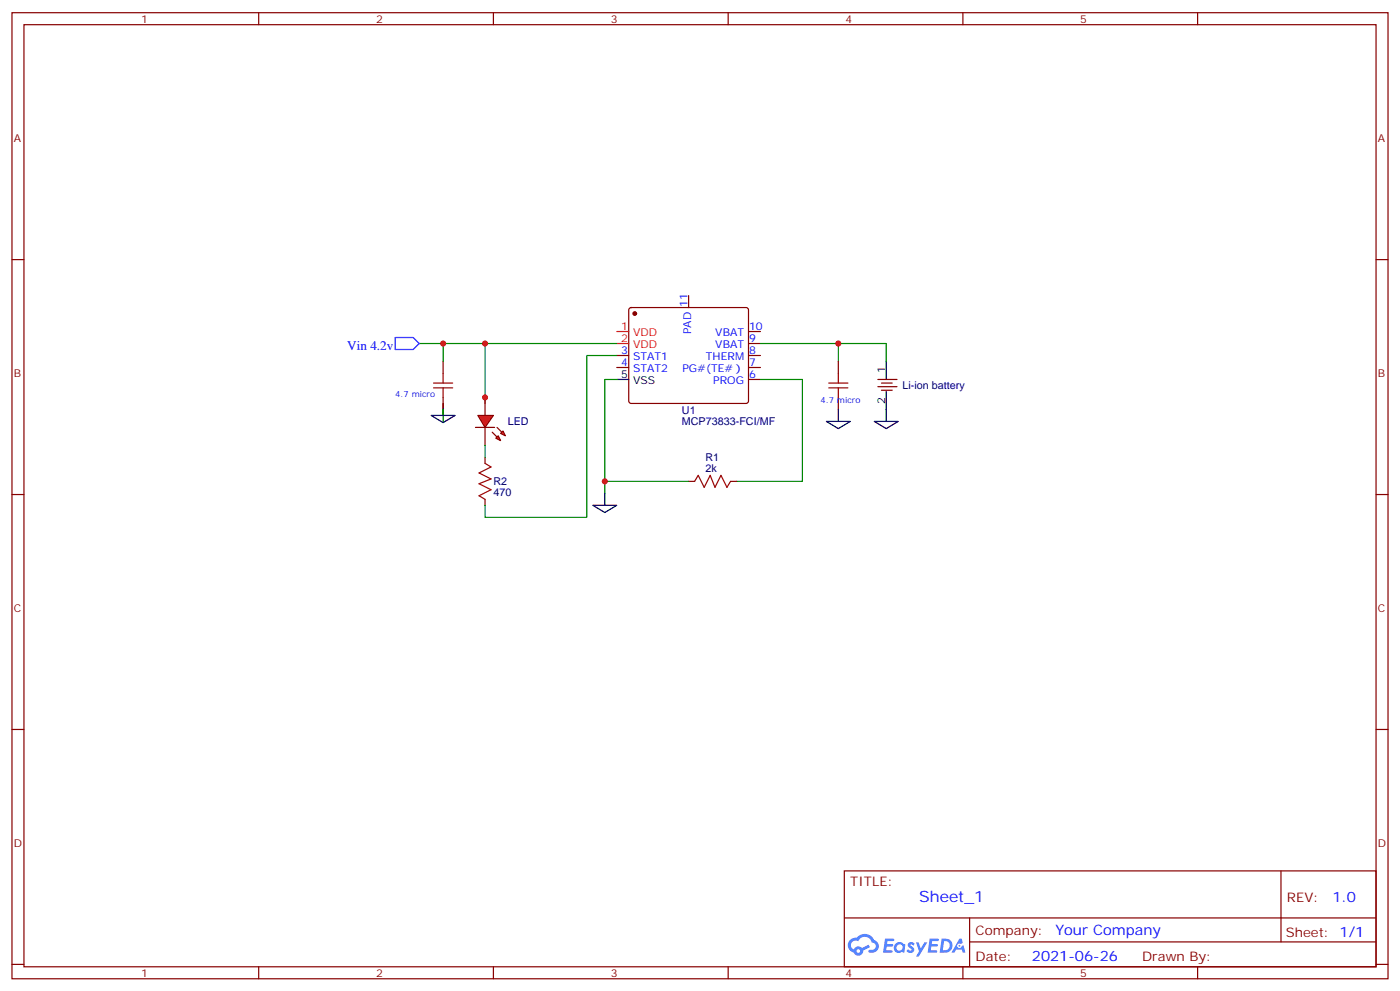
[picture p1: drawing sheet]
<svg xmlns="http://www.w3.org/2000/svg" width="412mm" height="292mm" viewBox="0 0 412 292" stroke-linecap="round" stroke-linejoin="round" font-family="sans-serif">
<g fill="none" stroke="#870000" stroke-width=".35">
<path d="M3.5 3.7h405.4v284.4h-405.4zM7.1 7.3h398.2v277.3h-398.2zM76.2 3.7v3.6M145.3 3.7v3.6M214.5 3.7v3.6M283.6 3.7v3.6M352.8 3.7v3.6M3.5 76.4h3.6M405.3 76.4h3.6M3.5 145.6h3.6M405.3 145.6h3.6M3.5 214.7h3.6"/>
<path d="M405.3 214.7h3.6M248.7 256.3h156.6v28.3h-156.6zM377.3 256.4v20.8M248.7 270.2h156.5M285.6 277.2h119.6M285.6 270.2v14.1M3.5 283.8h3.6M76.2 284.6v3.5M145.3 284.6v3.5M214.5 284.6v3.5M283.6 284.6v3.5M352.8 284.6v3.5"/>
<path d="M405.3 283.8h3.6"/>
</g>
<g fill="#5487ff">
<path d="M267.7 277.5a1.22 1.22 0 0 1 1.7 .3l-.4 .5a.47 .47 0 0 0-.3-.4 .47 .47 0 0 0-.5 .2l.1 .3a1.14 1.14 0 0 1 .8 1.7 1.14 1.14 0 0 1-1.9 0l-.2-.2 .5-.5 .7 .4a.29 .29 0 0 0 .3-.3 .29 .29 0 0 0-.2-.3 1.04 1.04 0 0 1-.6-1.7z"/>
<path d="M260.7 276.3h2.4l.3 .1-.2 .5-1.8 .1-.1 .9h1.5l.3 .3-.3 .4h-1.6l-.2 1.1h1.7l.2 .3-.2 .4h-2.6z"/>
<path d="M273.8 276.3h2.4l.3 .1-.1 .5-1.8 .1-.2 .9h1.6l.3 .3-.4 .4h-1.6l-.1 1.1h1.7l.2 .3-.2 .4h-2.6z"/>
<path d="M282.6 276.3h.7l.3 1.2-.6 .3a.69 .69 0 0 0-1 .3 .69 .69 0 0 0 .4 1 .69 .69 0 0 0 .9-.6l.5-.3 .6 2.2h-.8l-.2-.9h-1.8l-.5 .9h-.8z"/>
<path d="M269.8 277.3h.8l.6 1.9 1.1-1.9h.9l-2.6 4.2h-.8l.9-1.5z"/>
<path d="M277.4 276.3l-.6 4.1h1.3a2.11 2.11 0 0 0 2.5-2.1 2.11 2.11 0 0 0-2.5-2zM278.1 277a1.39 1.39 0 0 1 1.7 1.4 1.39 1.39 0 0 1-1.8 1.3h-.3z"/>
<path d="M263.7 277.9a1.54 1.54 0 0 0-.1 2.1 1.54 1.54 0 0 0 2.2 .2l.6 .2 .3-2.3-.2-.2-.4-.1a1.49 1.49 0 0 0-2.4 .1zM264 278.9a.94 .94 0 0 1 1.8 0 .94 .94 0 0 1-1.8 0z"/>
<path d="M250.4 276.6a2.18 2.18 0 0 0 1.1 3.8 1.44 1.44 0 0 0 1.6 .9 1.44 1.44 0 0 0 1.2-1.5l2-1-.5-.7-1.9 .9a1.47 1.47 0 0 0-2.4 .5 1.39 1.39 0 0 1-.7-2 1.39 1.39 0 0 1 2-.5 2.12 2.12 0 0 1 2.2-1.3 2.12 2.12 0 0 1 1.9 1.7 1.14 1.14 0 0 1 1.1 1.4 1.14 1.14 0 0 1-1.7 .8 .43 .43 0 0 0-.5 .3 .43 .43 0 0 0 .4 .5 1.98 1.98 0 0 0 2.5-1.2 1.98 1.98 0 0 0-1.2-2.5 3.1 3.1 0 0 0-5.3-.7l-.9 .1zM252.3 279.9a.55 .55 0 0 1 1.1 0 .55 .55 0 0 1-1.1 0z"/>
<circle cx="282.6" cy="278.4" r=".26"/>
</g>
<g fill="none" stroke="#870000" stroke-width=".35">
<path d="M185.4 90.7l.5-.2h33.9l.5 .2 .2 .5v26.8l-.2 .5-.5 .2h-33.9l-.5-.2-.2-.5v-26.8zM202.8 87v3.5M220.5 97.6h3.5M181.7 104.6h3.5M181.7 108.2h3.5M220.5 104.6h3.5M220.5 108.2h3.5M220.5 111.7h3.5M220.5 101.1h3.5M246.9 106.4v3.5M246.9 117v3.5M258.6 111.7h5.6"/>
<path d="M258.6 113.8h5.6M259.6 112.7h3.2M259.6 114.9h3.2M202.8 141.7h1.8M215.2 141.7h1.8"/>
</g>
<circle cx="187" cy="92.3" r=".53" fill="#870000" stroke="#870000" stroke-width=".35"/>
<path d="M181.7 97.6h3.5M181.7 101.1h3.5" fill="none" stroke="#f00" stroke-width=".35"/>
<path d="M181.7 111.7h3.5M261.1 106.4v5.3M261.1 115.2v8.8M243.4 124h7.1l-3.6 2.2zM246.9 120.5v3.5M257.5 124h7.1l-3.5 2.2zM174.6 148.7h7.1l-3.5 2.1zM178.2 145.2v3.5" fill="none" stroke="#000" stroke-width=".35"/>
<path d="M181.7 111.7h-3.5v33.5M181.7 101.1h-38.8v17.6M224 111.7h12.4v30h-19.4M224 101.1h22.9v5.3M246.9 101.1h14.2v5.3M178.2 141.7h24.6" fill="none" stroke="#008700" stroke-width=".35"/>
<path d="M244.1 114.2h5.7M244.1 112.7h5.7M246.9 109.9v2.8M246.9 114.2v2.8M204.6 141.7l1.1-1.8 1.7 3.5 1.8-3.5 1.4 3.5 1.8-3.5 1.7 3.5 1.1-1.7" fill="none" stroke="#a10000" stroke-width=".35"/>
<g fill="#f00" stroke="#870000" stroke-width=".35">
<path d="M140.8 122.3h4.5l-2.4 3.5z"/>
<path d="M140.1 125.8h5.6z"/>
</g>
<g fill="#870000" stroke="#870000" stroke-width=".35">
<path d="M146.4 125.8l1.4 1.4z"/>
<path d="M145 127.2l1.4 1.4z"/>
</g>
<g fill="#f00" stroke="#870000" stroke-width=".35">
<path d="M147.5 127.6l.7-.7 .7 1.4z"/>
<path d="M146 129l.8-.7 .7 1.4z"/>
</g>
<path d="M130.5 106.4v3.5M130.5 117v3.5M142.9 117v5.3M142.9 125.8v5.3M142.9 134.6v1.8M142.9 147v1.7" fill="none" stroke="#870000" stroke-width=".35"/>
<path d="M127.7 112.7h5.6M127.7 114.2h5.6M130.5 109.9v2.8M130.5 114.2v2.8M142.9 136.4l1.7 1-3.5 1.8 3.5 1.8-3.5 1.4 3.5 1.7-3.5 1.8 1.8 1.1" fill="none" stroke="#a10000" stroke-width=".35"/>
<path d="M123.5 101.1h19.4M130.5 101.1v5.3M181.7 104.6h-8.8v47.7h-30v-3.6M130.5 120.5v3.5M142.9 131.1v3.5" fill="none" stroke="#008700" stroke-width=".35"/>
<path d="M130.5 118.7v3.6M127 122.3h7.1l-3.6 2.1z" fill="none" stroke="#000" stroke-width=".35"/>
<path d="M116.4 99.3h5.3l1.8 1.8-1.8 1.8h-5.3z" fill="none" stroke="#00f" stroke-width=".35"/>
<g fill="#c00">
<circle cx="178.2" cy="141.7" r=".88"/>
<circle cx="246.9" cy="101.1" r=".88"/>
<circle cx="142.9" cy="117" r=".88"/>
<circle cx="142.9" cy="101.1" r=".88"/>
<circle cx="130.5" cy="101.1" r=".88"/>
</g>
<text font-size="4.6" fill="#00f" x="270.8" y="265.4">Sheet_1</text>
<g font-size="4.2" fill="#00f">
<text x="392.5" y="265.6">1.0</text>
<text x="310.9" y="275.2">Your Company</text>
<text x="304" y="283">2021-06-26</text>
</g>
<text font-size="3.9" fill="#00f" x="102.3" y="102.9">Vin 4.2v</text>
<g font-size="3.9" fill="#800">
<text x="250.5" y="260.9">TITLE:</text>
<text x="379.1" y="265.6">REV:</text>
<text x="287.4" y="275.1">Company:</text>
<text x="378.7" y="275.7">Sheet: 1/1</text>
<text x="287.4" y="282.8">Date:</text>
<text x="336.4" y="282.9">Drawn By:</text>
</g>
<g font-size="3.2" fill="#800">
<text x="41.6" y="6.7">1</text>
<text x="110.8" y="6.7">2</text>
<text x="179.9" y="6.7">3</text>
<text x="249.1" y="6.7">4</text>
<text x="318.2" y="6.7">5</text>
<text x="4.1" y="41.8">A</text>
<text x="405.9" y="41.8">A</text>
<text x="4.1" y="111">B</text>
<text x="405.9" y="111">B</text>
<text x="4.1" y="180.1">C</text>
<text x="405.9" y="180.1">C</text>
<text x="4.1" y="249.3">D</text>
<text x="405.9" y="249.3">D</text>
<text x="41.6" y="287.5">1</text>
<text x="110.8" y="287.5">2</text>
<text x="179.9" y="287.5">3</text>
<text x="249.1" y="287.5">4</text>
<text x="318.2" y="287.5">5</text>
</g>
<g font-size="3.2" fill="#00f">
<text x="202.5" y="90.3" transform="rotate(-90 202.5 90.3)">11</text>
<text x="203.6" y="98.4" transform="rotate(-90 203.6 98.4)">PAD</text>
<text x="210.7" y="99">VBAT</text>
<text x="220.7" y="100.8">9</text>
<text x="220.7" y="97.2">10</text>
<text x="183" y="104.3">3</text>
<text x="183" y="107.8">4</text>
<text x="186.5" y="106">STAT1</text>
<text x="208" y="106">THERM</text>
<text x="210.7" y="102.5">VBAT</text>
<text x="220.7" y="107.8">7</text>
<text x="220.7" y="104.3">8</text>
<text x="186.5" y="109.6">STAT2</text>
<text x="201" y="109.6">PG#(TE#）</text>
<text x="210.1" y="113.1">PROG</text>
<text x="220.7" y="111.3">6</text>
</g>
<g font-size="3.2" fill="#f00">
<text x="183" y="97.2">1</text>
<text x="183" y="100.8">2</text>
<text x="186.5" y="99">VDD</text>
<text x="186.5" y="102.5">VDD</text>
</g>
<g font-size="3.2">
<text x="183" y="111.3">5</text>
<text x="186.5" y="113.1">VSS</text>
<text x="260.7" y="109.9" transform="rotate(-90 260.7 109.9)">1</text>
<text x="260.7" y="119" transform="rotate(-90 260.7 119)">2</text>
</g>
<g font-size="3.2" fill="#000080">
<text x="265.8" y="114.6">Li-ion battery</text>
<text x="149.6" y="125.2">LED</text>
<text x="200.9" y="125">MCP73833-FCI/MF</text>
<text x="200.9" y="121.8">U1</text>
<text x="207.8" y="135.7">R1</text>
<text x="145.3" y="142.8">R2</text>
<text x="207.8" y="138.9">2k</text>
<text x="145.3" y="146">470</text>
</g>
<g font-size="2.5" fill="#00f">
<text x="116.4" y="117">4.7 micro</text>
<text x="241.7" y="118.7">4.7 micro</text>
</g>
</svg>
